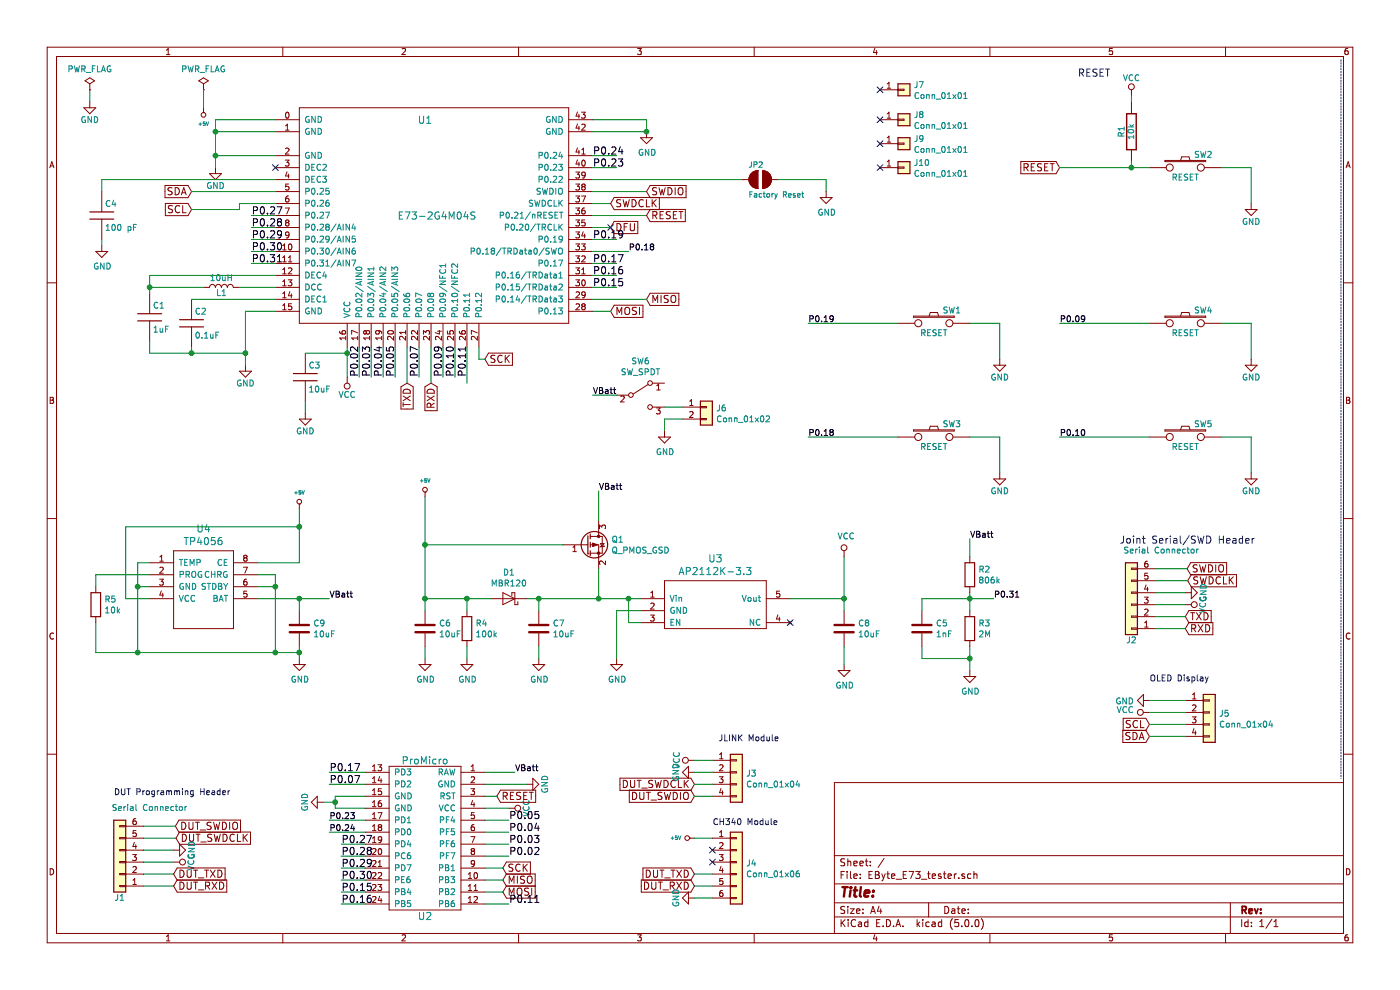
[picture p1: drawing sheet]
EESchema Schematic File Version 4
LIBS:EByte_E73_tester-cache
EELAYER 26 0
EELAYER END
$Descr A4 11693 8268
encoding utf-8
Sheet 1 1
Title ""
Date ""
Rev ""
Comp ""
Comment1 ""
Comment2 ""
Comment3 ""
Comment4 ""
$EndDescr
$Comp
L E73:E73-2G4M04S U1
U 1 1
P 3100 1900
F 0 "U1" H 3550 2800 60  0000 C CNN
F 1 "E73-2G4M04S" H 3650 2000 60  0000 C CNN
F 2 "E73:E73-2G4M04S" H 3100 2450 60  0001 C CNN
F 3 "" H 3100 2450 60  0001 C CNN
	1    3100 1900
	1    0    0    -1  
$EndComp
Wire Wire Line
	4950 1900 5100 1900
Wire Wire Line
	4950 1700 5100 1700
Wire Wire Line
	4950 1600 5400 1600
Wire Wire Line
	4950 1800 5400 1800
$Comp
L power:GND #PWR02
U 1 1
P 1800 1400
F 0 "#PWR02" H 1800 1150 50  0001 C CNN
F 1 "GND" H 1800 1250 50  0000 C CNN
F 2 "" H 1800 1400 50  0001 C CNN
F 3 "" H 1800 1400 50  0001 C CNN
	1    1800 1400
	1    0    0    -1  
$EndComp
Wire Wire Line
	4950 1100 5400 1100
Wire Wire Line
	4950 1000 5400 1000
Wire Wire Line
	5400 1000 5400 1100
Wire Wire Line
	1800 1300 2300 1300
Wire Wire Line
	1800 1000 1800 1100
Wire Wire Line
	2300 1100 1800 1100
Connection ~ 1800 1300
Connection ~ 1800 1100
$Comp
L power:GND #PWR03
U 1 1
P 2050 3050
F 0 "#PWR03" H 2050 2800 50  0001 C CNN
F 1 "GND" H 2050 2900 50  0000 C CNN
F 2 "" H 2050 3050 50  0001 C CNN
F 3 "" H 2050 3050 50  0001 C CNN
	1    2050 3050
	1    0    0    -1  
$EndComp
Wire Wire Line
	2050 2600 2050 2950
$Comp
L power:VCC #PWR04
U 1 1
P 2900 3150
F 0 "#PWR04" H 2900 3000 50  0001 C CNN
F 1 "VCC" H 2900 3300 50  0000 C CNN
F 2 "" H 2900 3150 50  0001 C CNN
F 3 "" H 2900 3150 50  0001 C CNN
	1    2900 3150
	-1   0    0    1   
$EndComp
Text GLabel 5100 1900 2    60   Input ~ 0
DFU
Text GLabel 5400 1800 2    60   Input ~ 0
RESET
Text GLabel 5100 1700 2    60   Input ~ 0
SWDCLK
Text GLabel 5400 1600 2    60   Input ~ 0
SWDIO
Text GLabel 5400 2500 2    60   Input ~ 0
MISO
Text GLabel 5100 2600 2    60   Input ~ 0
MOSI
Text GLabel 4050 3000 2    60   Input ~ 0
SCK
Wire Wire Line
	4050 3000 4000 3000
Wire Wire Line
	4000 3000 4000 2900
Wire Wire Line
	5100 2600 4950 2600
Wire Wire Line
	5400 2500 4950 2500
$Comp
L Device:L L1
U 1 1
P 1850 2400
F 0 "L1" V 1800 2400 50  0000 C CNN
F 1 "10uH" V 1925 2400 50  0000 C CNN
F 2 "Inductor_SMD:L_0805_2012Metric_Pad1.15x1.40mm_HandSolder" H 1850 2400 50  0001 C CNN
F 3 "" H 1850 2400 50  0001 C CNN
	1    1850 2400
	0    -1   -1   0   
$EndComp
$Comp
L keyboard_parts:C C1
U 1 1
P 1250 2650
F 0 "C1" H 1275 2750 50  0000 L CNN
F 1 "1uF" H 1275 2550 50  0000 L CNN
F 2 "Capacitor_SMD:C_0805_2012Metric_Pad1.15x1.40mm_HandSolder" H 1288 2500 50  0001 C CNN
F 3 "" H 1250 2650 50  0001 C CNN
	1    1250 2650
	1    0    0    -1  
$EndComp
$Comp
L keyboard_parts:C C3
U 1 1
P 2550 3150
F 0 "C3" H 2575 3250 50  0000 L CNN
F 1 "10uF" H 2575 3050 50  0000 L CNN
F 2 "Capacitor_SMD:C_0805_2012Metric_Pad1.15x1.40mm_HandSolder" H 2588 3000 50  0001 C CNN
F 3 "" H 2550 3150 50  0001 C CNN
	1    2550 3150
	1    0    0    -1  
$EndComp
$Comp
L power:GND #PWR05
U 1 1
P 2550 3450
F 0 "#PWR05" H 2550 3200 50  0001 C CNN
F 1 "GND" H 2550 3300 50  0000 C CNN
F 2 "" H 2550 3450 50  0001 C CNN
F 3 "" H 2550 3450 50  0001 C CNN
	1    2550 3450
	1    0    0    -1  
$EndComp
Wire Wire Line
	2300 2400 2000 2400
Wire Wire Line
	2300 2300 1250 2300
Wire Wire Line
	1250 2300 1250 2400
Wire Wire Line
	1700 2400 1250 2400
$Comp
L keyboard_parts:C C2
U 1 1
P 1600 2700
F 0 "C2" H 1625 2800 50  0000 L CNN
F 1 "0.1uF" H 1625 2600 50  0000 L CNN
F 2 "Capacitor_SMD:C_0805_2012Metric_Pad1.15x1.40mm_HandSolder" H 1638 2550 50  0001 C CNN
F 3 "" H 1600 2700 50  0001 C CNN
	1    1600 2700
	1    0    0    -1  
$EndComp
Wire Wire Line
	2300 2500 1600 2500
Connection ~ 2050 2950
Text GLabel 1600 1600 0    60   Input ~ 0
SDA
Text GLabel 1600 1750 0    60   Input ~ 0
SCL
Wire Wire Line
	1600 1600 2300 1600
Wire Wire Line
	2300 1700 2000 1700
Wire Wire Line
	2000 1700 2000 1750
Wire Wire Line
	2000 1750 1600 1750
Text GLabel 3400 3200 3    60   Input ~ 0
TXD
Text GLabel 3600 3200 3    60   Input ~ 0
RXD
Wire Wire Line
	3600 3200 3600 2900
Wire Wire Line
	3400 2900 3400 3200
$Comp
L E73:SW_PUSH SW2
U 1 1
P 9900 1400
F 0 "SW2" H 10050 1510 50  0000 C CNN
F 1 "RESET" H 9900 1320 50  0000 C CNN
F 2 "E73:SW_TACT_ALPS_SKQGABE010" H 9900 1400 60  0001 C CNN
F 3 "" H 9900 1400 60  0000 C CNN
	1    9900 1400
	1    0    0    -1  
$EndComp
$Comp
L keyboard_parts:R R1
U 1 1
P 9450 1100
F 0 "R1" V 9530 1100 50  0000 C CNN
F 1 "10k" V 9450 1100 50  0000 C CNN
F 2 "Resistor_SMD:R_0805_2012Metric_Pad1.15x1.40mm_HandSolder" V 9380 1100 50  0001 C CNN
F 3 "" H 9450 1100 50  0001 C CNN
	1    9450 1100
	-1   0    0    1   
$EndComp
$Comp
L power:VCC #PWR07
U 1 1
P 9450 800
F 0 "#PWR07" H 9450 650 50  0001 C CNN
F 1 "VCC" H 9450 950 50  0000 C CNN
F 2 "" H 9450 800 50  0001 C CNN
F 3 "" H 9450 800 50  0001 C CNN
	1    9450 800 
	1    0    0    -1  
$EndComp
$Comp
L power:GND #PWR08
U 1 1
P 10450 1700
F 0 "#PWR08" H 10450 1450 50  0001 C CNN
F 1 "GND" H 10450 1550 50  0000 C CNN
F 2 "" H 10450 1700 50  0001 C CNN
F 3 "" H 10450 1700 50  0001 C CNN
	1    10450 1700
	1    0    0    -1  
$EndComp
Text GLabel 8850 1400 0    60   Input ~ 0
RESET
Wire Wire Line
	10450 1400 10450 1700
Text Notes 9000 650  0    60   ~ 0
RESET
Wire Notes Line
	11200 500  11200 6500
Text GLabel 9920 4850 2    60   Input ~ 0
SWDCLK
Text GLabel 9915 4750 2    60   Input ~ 0
SWDIO
Text Notes 9350 4550 0    60   ~ 0
Joint Serial/SWD Header
Wire Wire Line
	4950 1500 6200 1500
Wire Wire Line
	2100 1800 2300 1800
Wire Wire Line
	2300 1900 2100 1900
Wire Wire Line
	2300 2000 2100 2000
Wire Wire Line
	2300 2100 2100 2100
Wire Wire Line
	2300 2200 2100 2200
Wire Wire Line
	4950 1300 5150 1300
Wire Wire Line
	4950 1400 5150 1400
Wire Wire Line
	4950 2000 5150 2000
Wire Wire Line
	4950 2200 5150 2200
Wire Wire Line
	4950 2300 5150 2300
Wire Wire Line
	4950 2400 5150 2400
Wire Wire Line
	3900 2900 3900 3200
Wire Wire Line
	3500 2900 3500 3150
Wire Wire Line
	3300 2900 3300 3150
Wire Wire Line
	3200 2900 3200 3150
Wire Wire Line
	3100 2900 3100 3150
Wire Wire Line
	3000 2900 3000 3150
NoConn ~ 2300 1400
Text Label 2100 1800 0    60   ~ 0
P0.27
Text Label 2100 1900 0    60   ~ 0
P0.28
Text Label 2100 2000 0    60   ~ 0
P0.29
Text Label 2100 2100 0    60   ~ 0
P0.30
Text Label 2100 2200 0    60   ~ 0
P0.31
Text Label 4950 1300 0    60   ~ 0
P0.24
Text Label 4950 1400 0    60   ~ 0
P0.23
Text Label 4950 2000 0    60   ~ 0
P0.19
Text Label 4950 2200 0    60   ~ 0
P0.17
Text Label 4950 2300 0    60   ~ 0
P0.16
Text Label 4950 2400 0    60   ~ 0
P0.15
Text Label 3000 3150 1    60   ~ 0
P0.02
Text Label 3100 3150 1    60   ~ 0
P0.03
Text Label 3200 3150 1    60   ~ 0
P0.04
Text Label 3300 3150 1    60   ~ 0
P0.05
Text Label 3500 3150 1    60   ~ 0
P0.07
Wire Wire Line
	3700 2900 3700 3150
Wire Wire Line
	3800 2900 3800 3150
Text Label 3700 3150 1    60   ~ 0
P0.09
Text Label 3800 3150 1    60   ~ 0
P0.10
Text Label 3900 3150 1    60   ~ 0
P0.11
$Comp
L Connector_Generic:Conn_01x06 J2
U 1 1
P 9450 5050
F 0 "J2" H 9450 5350 50  0000 C CNN
F 1 "Serial Connector" H 9200 4600 50  0000 C CNN
F 2 "Connector_PinHeader_2.54mm:PinHeader_2x03_P2.54mm_Vertical" H 9450 5050 50  0001 C CNN
F 3 "" H 9450 5050 50  0001 C CNN
	1    9450 5050
	-1   0    0    1   
$EndComp
$Comp
L power:GND #PWR09
U 1 1
P 9900 4950
F 0 "#PWR09" H 9900 4700 50  0001 C CNN
F 1 "GND" H 9900 4800 50  0000 C CNN
F 2 "" H 9900 4950 50  0001 C CNN
F 3 "" H 9900 4950 50  0001 C CNN
	1    9900 4950
	0    -1   -1   0   
$EndComp
$Comp
L power:VCC #PWR010
U 1 1
P 9900 5050
F 0 "#PWR010" H 9900 4900 50  0001 C CNN
F 1 "VCC" H 9900 5200 50  0000 C CNN
F 2 "" H 9900 5050 50  0001 C CNN
F 3 "" H 9900 5050 50  0001 C CNN
	1    9900 5050
	0    1    1    0   
$EndComp
Text GLabel 9900 5150 2    60   Input ~ 0
TXD
Text GLabel 9900 5250 2    60   Input ~ 0
RXD
Wire Wire Line
	9900 5250 9650 5250
Wire Wire Line
	9650 5150 9900 5150
Wire Wire Line
	9650 4950 9900 4950
$Comp
L E73:JUMPER-SMT_2_NO JP2
U 1 1
P 6350 1500
F 0 "JP2" H 6250 1600 45  0000 L BNN
F 1 "Factory Reset" H 6250 1350 45  0000 L BNN
F 2 "E73:SolderJumperSingle" H 6350 1700 20  0001 C CNN
F 3 "" H 6350 1500 60  0001 C CNN
F 4 "" H 6350 1750 60  0000 C CNN "PROD_ID"
	1    6350 1500
	1    0    0    -1  
$EndComp
Wire Wire Line
	6500 1500 6900 1500
Wire Wire Line
	6900 1500 6900 1600
$Comp
L ProMicro:ProMicro U2
U 1 1
P 3550 6800
F 0 "U2" H 3550 5950 60  0000 C CNN
F 1 "ProMicro" H 3550 7250 60  0000 C CNN
F 2 "footprints:Pro_Micro" H 3550 6800 60  0001 C CNN
F 3 "" H 3550 6800 60  0001 C CNN
	1    3550 6800
	1    0    0    -1  
$EndComp
$Comp
L power:GND #PWR012
U 1 1
P 4400 6550
F 0 "#PWR012" H 4400 6300 50  0001 C CNN
F 1 "GND" H 4400 6400 50  0000 C CNN
F 2 "" H 4400 6550 50  0001 C CNN
F 3 "" H 4400 6550 50  0001 C CNN
	1    4400 6550
	0    -1   -1   0   
$EndComp
$Comp
L power:VCC #PWR013
U 1 1
P 4250 6750
F 0 "#PWR013" H 4250 6600 50  0001 C CNN
F 1 "VCC" H 4250 6900 50  0000 C CNN
F 2 "" H 4250 6750 50  0001 C CNN
F 3 "" H 4250 6750 50  0001 C CNN
	1    4250 6750
	0    1    1    0   
$EndComp
Text GLabel 4150 6650 2    60   Input ~ 0
RESET
$Comp
L power:GND #PWR014
U 1 1
P 2700 6700
F 0 "#PWR014" H 2700 6450 50  0001 C CNN
F 1 "GND" H 2700 6550 50  0000 C CNN
F 2 "" H 2700 6700 50  0001 C CNN
F 3 "" H 2700 6700 50  0001 C CNN
	1    2700 6700
	0    1    1    0   
$EndComp
Wire Wire Line
	4050 6550 4400 6550
Wire Wire Line
	4250 6750 4050 6750
Wire Wire Line
	4150 6650 4050 6650
Text GLabel 4200 7450 2    60   Input ~ 0
MOSI
Text GLabel 4200 7350 2    60   Input ~ 0
MISO
Text GLabel 4200 7250 2    60   Input ~ 0
SCK
Text GLabel 9600 6150 0    60   Input ~ 0
SDA
Text GLabel 9600 6050 0    60   Input ~ 0
SCL
Wire Wire Line
	2750 6950 3050 6950
Wire Wire Line
	4050 7450 4200 7450
Wire Wire Line
	4200 7350 4050 7350
Wire Wire Line
	4050 7250 4200 7250
Wire Wire Line
	2700 6700 2800 6700
Wire Wire Line
	2800 6650 2800 6700
Wire Wire Line
	2800 6650 3050 6650
Wire Wire Line
	2800 6750 3050 6750
Connection ~ 2800 6700
Wire Wire Line
	2750 6850 3050 6850
Wire Wire Line
	2750 6450 3050 6450
Wire Wire Line
	3050 6550 2750 6550
Wire Wire Line
	4050 6850 4250 6850
Wire Wire Line
	4050 6950 4250 6950
Wire Wire Line
	4050 7050 4250 7050
Wire Wire Line
	4050 7150 4250 7150
Wire Wire Line
	4050 7550 4250 7550
Text Label 4250 6850 0    60   ~ 0
P0.05
Text Label 4250 6950 0    60   ~ 0
P0.04
Text Label 4250 7050 0    60   ~ 0
P0.03
Text Label 4250 7150 0    60   ~ 0
P0.02
Wire Wire Line
	3050 7050 2850 7050
Wire Wire Line
	3050 7150 2850 7150
Wire Wire Line
	3050 7250 2850 7250
Wire Wire Line
	3050 7350 2850 7350
Wire Wire Line
	3050 7450 2850 7450
Wire Wire Line
	3050 7550 2850 7550
Text Label 4250 7550 0    60   ~ 0
P0.11
Text Label 2850 7050 0    60   ~ 0
P0.27
Text Label 2850 7150 0    60   ~ 0
P0.28
Text Label 2850 7250 0    60   ~ 0
P0.29
Text Label 2850 7350 0    60   ~ 0
P0.30
Text Label 2850 7450 0    60   ~ 0
P0.15
Text Label 2850 7550 0    60   ~ 0
P0.16
Wire Wire Line
	9650 4850 9920 4850
Wire Wire Line
	9915 4750 9650 4750
$Comp
L keyboard_parts:C C4
U 1 1
P 850 1800
F 0 "C4" H 875 1900 50  0000 L CNN
F 1 "100 pF" H 875 1700 50  0000 L CNN
F 2 "Capacitor_SMD:C_0805_2012Metric_Pad1.15x1.40mm_HandSolder" H 888 1650 50  0001 C CNN
F 3 "" H 850 1800 50  0001 C CNN
	1    850  1800
	1    0    0    -1  
$EndComp
Text Label 2750 6550 0    60   ~ 0
P0.07
Text Label 2750 6450 0    60   ~ 0
P0.17
Wire Wire Line
	1800 1300 1800 1400
Wire Wire Line
	1800 1100 1800 1300
Wire Wire Line
	2800 6700 2800 6750
$Comp
L power:GND #PWR0101
U 1 1
P 6900 1600
F 0 "#PWR0101" H 6900 1350 50  0001 C CNN
F 1 "GND" H 6905 1427 50  0000 C CNN
F 2 "" H 6900 1600 50  0001 C CNN
F 3 "" H 6900 1600 50  0001 C CNN
	1    6900 1600
	1    0    0    -1  
$EndComp
$Comp
L power:GND #PWR0102
U 1 1
P 5400 1100
F 0 "#PWR0102" H 5400 850 50  0001 C CNN
F 1 "GND" H 5405 927 50  0000 C CNN
F 2 "" H 5400 1100 50  0001 C CNN
F 3 "" H 5400 1100 50  0001 C CNN
	1    5400 1100
	1    0    0    -1  
$EndComp
Connection ~ 5400 1100
$Comp
L power:GND #PWR0103
U 1 1
P 850 2050
F 0 "#PWR0103" H 850 1800 50  0001 C CNN
F 1 "GND" H 855 1877 50  0000 C CNN
F 2 "" H 850 2050 50  0001 C CNN
F 3 "" H 850 2050 50  0001 C CNN
	1    850  2050
	1    0    0    -1  
$EndComp
Wire Wire Line
	2300 1500 850  1500
Wire Wire Line
	850  1500 850  1600
Wire Wire Line
	850  2000 850  2050
Wire Wire Line
	1250 2950 1600 2950
Wire Wire Line
	1600 2900 1600 2950
Wire Wire Line
	1250 2850 1250 2950
Connection ~ 1600 2950
Wire Wire Line
	1600 2950 2050 2950
Wire Wire Line
	2550 2950 2900 2950
Wire Wire Line
	9450 800  9450 850 
Wire Wire Line
	9450 1350 9450 1400
Connection ~ 9450 1400
Wire Wire Line
	9450 1400 9600 1400
Wire Wire Line
	2550 3350 2550 3450
Wire Wire Line
	2900 2950 2900 3150
Wire Wire Line
	2300 1000 1800 1000
Wire Wire Line
	4950 2100 5250 2100
Wire Wire Line
	2900 2900 2900 2950
Connection ~ 2900 2950
Wire Wire Line
	9900 5050 9650 5050
Wire Wire Line
	2050 2950 2050 3050
Wire Wire Line
	2300 2600 2050 2600
$Comp
L power:PWR_FLAG #FLG0101
U 1 1
P 750 750
F 0 "#FLG0101" H 750 825 50  0001 C CNN
F 1 "PWR_FLAG" H 750 924 50  0000 C CNN
F 2 "" H 750 750 50  0001 C CNN
F 3 "~" H 750 750 50  0001 C CNN
	1    750  750 
	1    0    0    -1  
$EndComp
$Comp
L power:GND #PWR0104
U 1 1
P 750 850
F 0 "#PWR0104" H 750 600 50  0001 C CNN
F 1 "GND" H 750 700 50  0000 C CNN
F 2 "" H 750 850 50  0001 C CNN
F 3 "" H 750 850 50  0001 C CNN
	1    750  850 
	1    0    0    -1  
$EndComp
Wire Wire Line
	750  750  750  850 
Text GLabel 1470 7000 2    60   Input ~ 0
DUT_SWDCLK
Text GLabel 1465 6900 2    60   Input ~ 0
DUT_SWDIO
$Comp
L Connector_Generic:Conn_01x06 J1
U 1 1
P 1000 7200
F 0 "J1" H 1000 7500 50  0000 C CNN
F 1 "Serial Connector" H 750 6750 50  0000 C CNN
F 2 "Connector_PinHeader_2.54mm:PinHeader_2x03_P2.54mm_Vertical" H 1000 7200 50  0001 C CNN
F 3 "" H 1000 7200 50  0001 C CNN
	1    1000 7200
	-1   0    0    1   
$EndComp
$Comp
L power:GND #PWR0106
U 1 1
P 1450 7100
F 0 "#PWR0106" H 1450 6850 50  0001 C CNN
F 1 "GND" H 1450 6950 50  0000 C CNN
F 2 "" H 1450 7100 50  0001 C CNN
F 3 "" H 1450 7100 50  0001 C CNN
	1    1450 7100
	0    -1   -1   0   
$EndComp
$Comp
L power:VCC #PWR0107
U 1 1
P 1450 7200
F 0 "#PWR0107" H 1450 7050 50  0001 C CNN
F 1 "VCC" H 1450 7350 50  0000 C CNN
F 2 "" H 1450 7200 50  0001 C CNN
F 3 "" H 1450 7200 50  0001 C CNN
	1    1450 7200
	0    1    1    0   
$EndComp
Text GLabel 1450 7300 2    60   Input ~ 0
DUT_TXD
Text GLabel 1450 7400 2    60   Input ~ 0
DUT_RXD
Wire Wire Line
	1450 7400 1200 7400
Wire Wire Line
	1200 7300 1450 7300
Wire Wire Line
	1200 7100 1450 7100
Wire Wire Line
	1200 7000 1470 7000
Wire Wire Line
	1465 6900 1200 6900
Wire Wire Line
	1450 7200 1200 7200
$Comp
L Connector_Generic:Conn_01x04 J3
U 1 1
P 6150 6450
F 0 "J3" H 6230 6442 50  0000 L CNN
F 1 "Conn_01x04" H 6230 6351 50  0000 L CNN
F 2 "Connector_PinHeader_2.54mm:PinHeader_1x04_P2.54mm_Vertical" H 6150 6450 50  0001 C CNN
F 3 "~" H 6150 6450 50  0001 C CNN
	1    6150 6450
	1    0    0    -1  
$EndComp
$Comp
L Connector_Generic:Conn_01x06 J4
U 1 1
P 6150 7200
F 0 "J4" H 6230 7192 50  0000 L CNN
F 1 "Conn_01x06" H 6230 7101 50  0000 L CNN
F 2 "Connector_PinHeader_2.54mm:PinHeader_1x06_P2.54mm_Vertical" H 6150 7200 50  0001 C CNN
F 3 "~" H 6150 7200 50  0001 C CNN
	1    6150 7200
	1    0    0    -1  
$EndComp
$Comp
L Connector_Generic:Conn_01x04 J5
U 1 1
P 10100 5950
F 0 "J5" H 10180 5942 50  0000 L CNN
F 1 "Conn_01x04" H 10180 5851 50  0000 L CNN
F 2 "Connector_PinHeader_2.54mm:PinHeader_1x04_P2.54mm_Vertical" H 10100 5950 50  0001 C CNN
F 3 "~" H 10100 5950 50  0001 C CNN
	1    10100 5950
	1    0    0    -1  
$EndComp
Text Notes 9600 5700 0    50   ~ 0
OLED Display
$Comp
L power:GND #PWR0108
U 1 1
P 9600 5850
F 0 "#PWR0108" H 9600 5600 50  0001 C CNN
F 1 "GND" V 9605 5722 50  0000 R CNN
F 2 "" H 9600 5850 50  0001 C CNN
F 3 "" H 9600 5850 50  0001 C CNN
	1    9600 5850
	0    1    1    0   
$EndComp
$Comp
L power:VCC #PWR0109
U 1 1
P 9600 5950
F 0 "#PWR0109" H 9600 5800 50  0001 C CNN
F 1 "VCC" V 9618 6077 50  0000 L CNN
F 2 "" H 9600 5950 50  0001 C CNN
F 3 "" H 9600 5950 50  0001 C CNN
	1    9600 5950
	0    -1   -1   0   
$EndComp
Wire Wire Line
	9600 6150 9900 6150
Wire Wire Line
	9600 6050 9900 6050
Wire Wire Line
	9600 5950 9900 5950
Wire Wire Line
	9600 5850 9900 5850
Wire Wire Line
	8850 1400 9450 1400
Wire Wire Line
	10200 1400 10450 1400
Text Notes 950  6650 0    50   ~ 0
DUT Programming Header
Text Notes 6000 6200 0    50   ~ 0
JLINK Module
Text Notes 5950 6900 0    50   ~ 0
CH340 Module
Text GLabel 5800 6650 0    60   Input ~ 0
DUT_SWDIO
Text GLabel 5800 6550 0    60   Input ~ 0
DUT_SWDCLK
$Comp
L power:VCC #PWR0110
U 1 1
P 5800 6350
F 0 "#PWR0110" H 5800 6200 50  0001 C CNN
F 1 "VCC" H 5800 6500 50  0000 C CNN
F 2 "" H 5800 6350 50  0001 C CNN
F 3 "" H 5800 6350 50  0001 C CNN
	1    5800 6350
	0    -1   -1   0   
$EndComp
$Comp
L power:GND #PWR0111
U 1 1
P 5800 6450
F 0 "#PWR0111" H 5800 6200 50  0001 C CNN
F 1 "GND" H 5800 6300 50  0000 C CNN
F 2 "" H 5800 6450 50  0001 C CNN
F 3 "" H 5800 6450 50  0001 C CNN
	1    5800 6450
	0    1    1    0   
$EndComp
Text GLabel 5800 7300 0    60   Input ~ 0
DUT_TXD
Text GLabel 5800 7400 0    60   Input ~ 0
DUT_RXD
$Comp
L power:GND #PWR0112
U 1 1
P 5800 7500
F 0 "#PWR0112" H 5800 7250 50  0001 C CNN
F 1 "GND" H 5800 7350 50  0000 C CNN
F 2 "" H 5800 7500 50  0001 C CNN
F 3 "" H 5800 7500 50  0001 C CNN
	1    5800 7500
	0    1    1    0   
$EndComp
Wire Wire Line
	5950 6650 5800 6650
Wire Wire Line
	5800 6550 5950 6550
Wire Wire Line
	5950 6450 5800 6450
Wire Wire Line
	5800 6350 5950 6350
NoConn ~ 5950 7100
NoConn ~ 5950 7200
Wire Wire Line
	5950 7300 5800 7300
Wire Wire Line
	5800 7400 5950 7400
Wire Wire Line
	5950 7500 5800 7500
Text Label 2750 6850 0    50   ~ 0
P0.23
Text Label 2750 6950 0    50   ~ 0
P0.24
NoConn ~ 5100 1900
$Comp
L keyboard_parts:+5V #PWR0113
U 1 1
P 5800 7000
F 0 "#PWR0113" H 5800 6970 20  0001 C CNN
F 1 "+5V" V 5800 7108 30  0000 L CNN
F 2 "" H 5800 7000 60  0000 C CNN
F 3 "" H 5800 7000 60  0000 C CNN
	1    5800 7000
	0    -1   -1   0   
$EndComp
Wire Wire Line
	5800 7000 5950 7000
$Comp
L keyboard_parts:+5V #PWR0114
U 1 1
P 1700 900
F 0 "#PWR0114" H 1700 870 20  0001 C CNN
F 1 "+5V" H 1700 1037 30  0000 C CNN
F 2 "" H 1700 900 60  0000 C CNN
F 3 "" H 1700 900 60  0000 C CNN
	1    1700 900 
	-1   0    0    1   
$EndComp
$Comp
L power:PWR_FLAG #FLG0103
U 1 1
P 1700 750
F 0 "#FLG0103" H 1700 825 50  0001 C CNN
F 1 "PWR_FLAG" H 1700 924 50  0000 C CNN
F 2 "" H 1700 750 50  0001 C CNN
F 3 "~" H 1700 750 50  0001 C CNN
	1    1700 750 
	1    0    0    -1  
$EndComp
Wire Wire Line
	1700 750  1700 900 
$Comp
L Device:R R2
U 1 1
P 8100 4800
F 0 "R2" H 8170 4846 50  0000 L CNN
F 1 "806k" H 8170 4755 50  0000 L CNN
F 2 "Resistor_SMD:R_0805_2012Metric_Pad1.15x1.40mm_HandSolder" V 8030 4800 50  0001 C CNN
F 3 "~" H 8100 4800 50  0001 C CNN
	1    8100 4800
	1    0    0    -1  
$EndComp
$Comp
L Device:R R3
U 1 1
P 8100 5250
F 0 "R3" H 8170 5296 50  0000 L CNN
F 1 "2M" H 8170 5205 50  0000 L CNN
F 2 "Resistor_SMD:R_0805_2012Metric_Pad1.15x1.40mm_HandSolder" V 8030 5250 50  0001 C CNN
F 3 "~" H 8100 5250 50  0001 C CNN
	1    8100 5250
	1    0    0    -1  
$EndComp
$Comp
L Device:C C5
U 1 1
P 7700 5250
F 0 "C5" H 7815 5296 50  0000 L CNN
F 1 "1nF" H 7815 5205 50  0000 L CNN
F 2 "Capacitor_SMD:C_0805_2012Metric_Pad1.15x1.40mm_HandSolder" H 7738 5100 50  0001 C CNN
F 3 "~" H 7700 5250 50  0001 C CNN
	1    7700 5250
	1    0    0    -1  
$EndComp
$Comp
L power:GND #PWR021
U 1 1
P 8100 5600
F 0 "#PWR021" H 8100 5350 50  0001 C CNN
F 1 "GND" H 8105 5427 50  0000 C CNN
F 2 "" H 8100 5600 50  0001 C CNN
F 3 "" H 8100 5600 50  0001 C CNN
	1    8100 5600
	1    0    0    -1  
$EndComp
$Comp
L E73:TP4056 U4
U 1 1
P 1600 5450
F 0 "U4" H 1700 6487 60  0000 C CNN
F 1 "TP4056" H 1700 6381 60  0000 C CNN
F 2 "Package_SO:SO-8_5.3x6.2mm_P1.27mm" H 1750 5700 60  0001 C CNN
F 3 "" H 1750 5700 60  0001 C CNN
	1    1600 5450
	1    0    0    -1  
$EndComp
$Comp
L power:GND #PWR020
U 1 1
P 2500 5500
F 0 "#PWR020" H 2500 5250 50  0001 C CNN
F 1 "GND" H 2505 5327 50  0000 C CNN
F 2 "" H 2500 5500 50  0001 C CNN
F 3 "" H 2500 5500 50  0001 C CNN
	1    2500 5500
	1    0    0    -1  
$EndComp
$Comp
L Device:R R5
U 1 1
P 800 5050
F 0 "R5" H 870 5096 50  0000 L CNN
F 1 "10k" H 870 5005 50  0000 L CNN
F 2 "Resistor_SMD:R_0805_2012Metric_Pad1.15x1.40mm_HandSolder" V 730 5050 50  0001 C CNN
F 3 "~" H 800 5050 50  0001 C CNN
	1    800  5050
	1    0    0    -1  
$EndComp
$Comp
L Device:C C9
U 1 1
P 2500 5250
F 0 "C9" H 2615 5296 50  0000 L CNN
F 1 "10uF" H 2615 5205 50  0000 L CNN
F 2 "Capacitor_SMD:C_0805_2012Metric_Pad1.15x1.40mm_HandSolder" H 2538 5100 50  0001 C CNN
F 3 "~" H 2500 5250 50  0001 C CNN
	1    2500 5250
	1    0    0    -1  
$EndComp
$Comp
L E73:AP2112K-3.3 U3
U 1 1
P 6000 4700
F 0 "U3" H 5975 4737 60  0000 C CNN
F 1 "AP2112K-3.3" H 5975 4631 60  0000 C CNN
F 2 "Package_TO_SOT_SMD:SOT-23-5" H 6000 4000 60  0001 C CNN
F 3 "" H 6000 4000 60  0001 C CNN
	1    6000 4700
	1    0    0    -1  
$EndComp
$Comp
L power:VCC #PWR017
U 1 1
P 7050 4650
F 0 "#PWR017" H 7050 4500 50  0001 C CNN
F 1 "VCC" H 7067 4823 50  0000 C CNN
F 2 "" H 7050 4650 50  0001 C CNN
F 3 "" H 7050 4650 50  0001 C CNN
	1    7050 4650
	1    0    0    -1  
$EndComp
$Comp
L Device:C C8
U 1 1
P 7050 5250
F 0 "C8" H 7165 5296 50  0000 L CNN
F 1 "10uF" H 7165 5205 50  0000 L CNN
F 2 "Capacitor_SMD:C_0805_2012Metric_Pad1.15x1.40mm_HandSolder" H 7088 5100 50  0001 C CNN
F 3 "~" H 7050 5250 50  0001 C CNN
	1    7050 5250
	1    0    0    -1  
$EndComp
$Comp
L Device:C C7
U 1 1
P 4500 5250
F 0 "C7" H 4615 5296 50  0000 L CNN
F 1 "10uF" H 4615 5205 50  0000 L CNN
F 2 "Capacitor_SMD:C_0805_2012Metric_Pad1.15x1.40mm_HandSolder" H 4538 5100 50  0001 C CNN
F 3 "~" H 4500 5250 50  0001 C CNN
	1    4500 5250
	1    0    0    -1  
$EndComp
$Comp
L Device:Q_PMOS_GSD Q1
U 1 1
P 4900 4550
F 0 "Q1" H 5106 4596 50  0000 L CNN
F 1 "Q_PMOS_GSD" H 5106 4505 50  0000 L CNN
F 2 "Package_TO_SOT_SMD:SOT-23" H 5100 4650 50  0001 C CNN
F 3 "~" H 4900 4550 50  0001 C CNN
	1    4900 4550
	1    0    0    -1  
$EndComp
Wire Wire Line
	4050 6450 4300 6450
Text Label 4300 6450 0    50   ~ 0
VBatt
$Comp
L keyboard_parts:+5V #PWR01
U 1 1
P 3550 4150
F 0 "#PWR01" H 3550 4120 20  0001 C CNN
F 1 "+5V" H 3550 4288 30  0000 C CNN
F 2 "" H 3550 4150 60  0000 C CNN
F 3 "" H 3550 4150 60  0000 C CNN
	1    3550 4150
	1    0    0    -1  
$EndComp
$Comp
L power:GND #PWR015
U 1 1
P 4500 5500
F 0 "#PWR015" H 4500 5250 50  0001 C CNN
F 1 "GND" H 4505 5327 50  0000 C CNN
F 2 "" H 4500 5500 50  0001 C CNN
F 3 "" H 4500 5500 50  0001 C CNN
	1    4500 5500
	1    0    0    -1  
$EndComp
$Comp
L power:GND #PWR016
U 1 1
P 5150 5500
F 0 "#PWR016" H 5150 5250 50  0001 C CNN
F 1 "GND" H 5155 5327 50  0000 C CNN
F 2 "" H 5150 5500 50  0001 C CNN
F 3 "" H 5150 5500 50  0001 C CNN
	1    5150 5500
	1    0    0    -1  
$EndComp
$Comp
L Device:D_Schottky D1
U 1 1
P 4250 5000
F 0 "D1" H 4250 4784 50  0000 C CNN
F 1 "MBR120" H 4250 4875 50  0000 C CNN
F 2 "Diode_SMD:D_SOD-123" H 4250 5000 50  0001 C CNN
F 3 "~" H 4250 5000 50  0001 C CNN
	1    4250 5000
	-1   0    0    1   
$EndComp
Wire Wire Line
	4400 5000 4500 5000
Wire Wire Line
	5000 4750 5000 5000
Connection ~ 5000 5000
Wire Wire Line
	5000 5000 5250 5000
Wire Wire Line
	4500 5100 4500 5000
Connection ~ 4500 5000
Wire Wire Line
	4500 5000 5000 5000
Wire Wire Line
	4500 5400 4500 5500
Wire Wire Line
	5150 5100 5150 5500
Wire Wire Line
	5150 5100 5350 5100
Wire Wire Line
	5350 5200 5250 5200
Wire Wire Line
	5250 5200 5250 5000
Connection ~ 5250 5000
Wire Wire Line
	5250 5000 5350 5000
Wire Wire Line
	3550 5000 3550 4550
Connection ~ 3550 4550
$Comp
L Device:R R4
U 1 1
P 3900 5250
F 0 "R4" H 3970 5296 50  0000 L CNN
F 1 "100k" H 3970 5205 50  0000 L CNN
F 2 "Resistor_SMD:R_0805_2012Metric_Pad1.15x1.40mm_HandSolder" V 3830 5250 50  0001 C CNN
F 3 "~" H 3900 5250 50  0001 C CNN
	1    3900 5250
	1    0    0    -1  
$EndComp
$Comp
L Device:C C6
U 1 1
P 3550 5250
F 0 "C6" H 3665 5296 50  0000 L CNN
F 1 "10uF" H 3665 5205 50  0000 L CNN
F 2 "Capacitor_SMD:C_0805_2012Metric_Pad1.15x1.40mm_HandSolder" H 3588 5100 50  0001 C CNN
F 3 "~" H 3550 5250 50  0001 C CNN
	1    3550 5250
	1    0    0    -1  
$EndComp
Wire Wire Line
	3550 4550 4700 4550
Wire Wire Line
	3550 5000 3900 5000
Wire Wire Line
	3900 5100 3900 5000
Connection ~ 3900 5000
Wire Wire Line
	3900 5000 4100 5000
Wire Wire Line
	3550 5100 3550 5000
Connection ~ 3550 5000
$Comp
L power:GND #PWR06
U 1 1
P 3550 5500
F 0 "#PWR06" H 3550 5250 50  0001 C CNN
F 1 "GND" H 3555 5327 50  0000 C CNN
F 2 "" H 3550 5500 50  0001 C CNN
F 3 "" H 3550 5500 50  0001 C CNN
	1    3550 5500
	1    0    0    -1  
$EndComp
$Comp
L power:GND #PWR011
U 1 1
P 3900 5500
F 0 "#PWR011" H 3900 5250 50  0001 C CNN
F 1 "GND" H 3905 5327 50  0000 C CNN
F 2 "" H 3900 5500 50  0001 C CNN
F 3 "" H 3900 5500 50  0001 C CNN
	1    3900 5500
	1    0    0    -1  
$EndComp
Wire Wire Line
	3900 5400 3900 5500
Wire Wire Line
	3550 5500 3550 5400
$Comp
L power:GND #PWR018
U 1 1
P 7050 5550
F 0 "#PWR018" H 7050 5300 50  0001 C CNN
F 1 "GND" H 7055 5377 50  0000 C CNN
F 2 "" H 7050 5550 50  0001 C CNN
F 3 "" H 7050 5550 50  0001 C CNN
	1    7050 5550
	1    0    0    -1  
$EndComp
Wire Wire Line
	7050 5000 7050 5100
Wire Wire Line
	7050 5400 7050 5550
Wire Wire Line
	7050 5000 7050 4650
Connection ~ 7050 5000
NoConn ~ 6600 5200
Wire Wire Line
	3550 4150 3550 4550
Wire Wire Line
	5000 4350 5000 4100
Text Label 5000 4100 0    50   ~ 0
VBatt
$Comp
L keyboard_parts:+5V #PWR019
U 1 1
P 2500 4250
F 0 "#PWR019" H 2500 4220 20  0001 C CNN
F 1 "+5V" H 2500 4388 30  0000 C CNN
F 2 "" H 2500 4250 60  0000 C CNN
F 3 "" H 2500 4250 60  0000 C CNN
	1    2500 4250
	1    0    0    -1  
$EndComp
Wire Wire Line
	2150 5000 2500 5000
Wire Wire Line
	2500 5000 2500 5100
Wire Wire Line
	2500 5000 2750 5000
Connection ~ 2500 5000
Wire Wire Line
	2500 5400 2500 5450
Wire Wire Line
	2500 5450 2300 5450
Wire Wire Line
	2300 5450 2300 4900
Wire Wire Line
	2300 4800 2150 4800
Connection ~ 2500 5450
Wire Wire Line
	2500 5450 2500 5500
Wire Wire Line
	2150 4900 2300 4900
Connection ~ 2300 4900
Wire Wire Line
	2300 4900 2300 4800
Wire Wire Line
	2150 4700 2500 4700
Wire Wire Line
	1250 5000 1050 5000
Wire Wire Line
	1050 5000 1050 4400
Wire Wire Line
	2500 4400 2500 4700
Wire Wire Line
	1050 4400 2500 4400
Wire Wire Line
	2500 4250 2500 4400
Connection ~ 2500 4400
Wire Wire Line
	1250 4900 1150 4900
Wire Wire Line
	1150 4900 1150 5450
Wire Wire Line
	1150 5450 2300 5450
Connection ~ 2300 5450
Wire Wire Line
	1250 4700 1150 4700
Wire Wire Line
	1150 4700 1150 4900
Connection ~ 1150 4900
Wire Wire Line
	800  4900 800  4800
Wire Wire Line
	800  4800 1250 4800
Wire Wire Line
	800  5200 800  5450
Wire Wire Line
	800  5450 1150 5450
Connection ~ 1150 5450
Wire Wire Line
	6600 5000 7050 5000
Text Label 2750 5000 0    50   ~ 0
VBatt
Wire Wire Line
	8100 5400 8100 5500
Wire Wire Line
	7700 5400 7700 5500
Wire Wire Line
	7700 5500 8100 5500
Connection ~ 8100 5500
Wire Wire Line
	8100 5500 8100 5600
Wire Wire Line
	8100 5100 8100 5000
Wire Wire Line
	7700 5100 7700 5000
Wire Wire Line
	7700 5000 8100 5000
Connection ~ 8100 5000
Wire Wire Line
	8100 5000 8100 4950
Wire Wire Line
	8100 4650 8100 4500
Text Label 8100 4500 0    50   ~ 0
VBatt
Wire Wire Line
	8100 5000 8300 5000
Text Label 8300 5000 0    50   ~ 0
P0.31
$Comp
L E73:SW_PUSH SW4
U 1 1
P 9900 2700
F 0 "SW4" H 10050 2810 50  0000 C CNN
F 1 "RESET" H 9900 2620 50  0000 C CNN
F 2 "E73:SW_TACT_ALPS_SKQGABE010" H 9900 2700 60  0001 C CNN
F 3 "" H 9900 2700 60  0000 C CNN
	1    9900 2700
	1    0    0    -1  
$EndComp
$Comp
L power:GND #PWR028
U 1 1
P 10450 3000
F 0 "#PWR028" H 10450 2750 50  0001 C CNN
F 1 "GND" H 10450 2850 50  0000 C CNN
F 2 "" H 10450 3000 50  0001 C CNN
F 3 "" H 10450 3000 50  0001 C CNN
	1    10450 3000
	1    0    0    -1  
$EndComp
Wire Wire Line
	10450 2700 10450 3000
Wire Wire Line
	10200 2700 10450 2700
$Comp
L E73:SW_PUSH SW5
U 1 1
P 9900 3650
F 0 "SW5" H 10050 3760 50  0000 C CNN
F 1 "RESET" H 9900 3570 50  0000 C CNN
F 2 "E73:SW_TACT_ALPS_SKQGABE010" H 9900 3650 60  0001 C CNN
F 3 "" H 9900 3650 60  0000 C CNN
	1    9900 3650
	1    0    0    -1  
$EndComp
$Comp
L power:GND #PWR029
U 1 1
P 10450 3950
F 0 "#PWR029" H 10450 3700 50  0001 C CNN
F 1 "GND" H 10450 3800 50  0000 C CNN
F 2 "" H 10450 3950 50  0001 C CNN
F 3 "" H 10450 3950 50  0001 C CNN
	1    10450 3950
	1    0    0    -1  
$EndComp
Wire Wire Line
	10450 3650 10450 3950
Wire Wire Line
	10200 3650 10450 3650
Text Label 8850 2700 0    50   ~ 0
P0.09
Text Label 8850 3650 0    50   ~ 0
P0.10
$Comp
L E73:SW_PUSH SW1
U 1 1
P 7800 2700
F 0 "SW1" H 7950 2810 50  0000 C CNN
F 1 "RESET" H 7800 2620 50  0000 C CNN
F 2 "E73:SW_TACT_ALPS_SKQGABE010" H 7800 2700 60  0001 C CNN
F 3 "" H 7800 2700 60  0000 C CNN
	1    7800 2700
	1    0    0    -1  
$EndComp
$Comp
L power:GND #PWR024
U 1 1
P 8350 3000
F 0 "#PWR024" H 8350 2750 50  0001 C CNN
F 1 "GND" H 8350 2850 50  0000 C CNN
F 2 "" H 8350 3000 50  0001 C CNN
F 3 "" H 8350 3000 50  0001 C CNN
	1    8350 3000
	1    0    0    -1  
$EndComp
Wire Wire Line
	8350 2700 8350 3000
Wire Wire Line
	8100 2700 8350 2700
$Comp
L E73:SW_PUSH SW3
U 1 1
P 7800 3650
F 0 "SW3" H 7950 3760 50  0000 C CNN
F 1 "RESET" H 7800 3570 50  0000 C CNN
F 2 "E73:SW_TACT_ALPS_SKQGABE010" H 7800 3650 60  0001 C CNN
F 3 "" H 7800 3650 60  0000 C CNN
	1    7800 3650
	1    0    0    -1  
$EndComp
$Comp
L power:GND #PWR025
U 1 1
P 8350 3950
F 0 "#PWR025" H 8350 3700 50  0001 C CNN
F 1 "GND" H 8350 3800 50  0000 C CNN
F 2 "" H 8350 3950 50  0001 C CNN
F 3 "" H 8350 3950 50  0001 C CNN
	1    8350 3950
	1    0    0    -1  
$EndComp
Wire Wire Line
	8350 3650 8350 3950
Wire Wire Line
	8100 3650 8350 3650
Text Label 6750 2700 0    50   ~ 0
P0.19
Text Label 6750 3650 0    50   ~ 0
P0.18
Text Label 5250 2100 0    50   ~ 0
P0.18
$Comp
L Connector_Generic:Conn_01x02 J6
U 1 1
P 5900 3400
F 0 "J6" H 5980 3392 50  0000 L CNN
F 1 "Conn_01x02" H 5980 3301 50  0000 L CNN
F 2 "Connector_PinHeader_2.54mm:PinHeader_1x02_P2.54mm_Vertical" H 5900 3400 50  0001 C CNN
F 3 "~" H 5900 3400 50  0001 C CNN
	1    5900 3400
	1    0    0    -1  
$EndComp
$Comp
L power:GND #PWR030
U 1 1
P 5550 3600
F 0 "#PWR030" H 5550 3350 50  0001 C CNN
F 1 "GND" H 5555 3427 50  0000 C CNN
F 2 "" H 5550 3600 50  0001 C CNN
F 3 "" H 5550 3600 50  0001 C CNN
	1    5550 3600
	1    0    0    -1  
$EndComp
Wire Wire Line
	5700 3500 5550 3500
Wire Wire Line
	5550 3500 5550 3600
Text Label 4950 3300 0    50   ~ 0
VBatt
$Comp
L Switch:SW_SPDT SW6
U 1 1
P 5350 3300
F 0 "SW6" H 5350 3585 50  0000 C CNN
F 1 "SW_SPDT" H 5350 3494 50  0000 C CNN
F 2 "E73:SPDT_C128955" H 5350 3300 50  0001 C CNN
F 3 "" H 5350 3300 50  0001 C CNN
	1    5350 3300
	1    0    0    -1  
$EndComp
Wire Wire Line
	5700 3400 5550 3400
Wire Wire Line
	5150 3300 4950 3300
Wire Wire Line
	1250 2400 1250 2450
Connection ~ 1250 2400
Wire Wire Line
	8850 2700 9600 2700
Wire Wire Line
	6750 2700 7500 2700
Wire Wire Line
	6750 3650 7500 3650
Wire Wire Line
	8850 3650 9600 3650
$Comp
L Connector_Generic:Conn_01x01 J7
U 1 1
P 7550 750
F 0 "J7" H 7630 792 50  0000 L CNN
F 1 "Conn_01x01" H 7630 701 50  0000 L CNN
F 2 "MountingHole:MountingHole_3.5mm_Pad_Via" H 7550 750 50  0001 C CNN
F 3 "~" H 7550 750 50  0001 C CNN
	1    7550 750 
	1    0    0    -1  
$EndComp
$Comp
L Connector_Generic:Conn_01x01 J8
U 1 1
P 7550 1000
F 0 "J8" H 7630 1042 50  0000 L CNN
F 1 "Conn_01x01" H 7630 951 50  0000 L CNN
F 2 "MountingHole:MountingHole_3.5mm_Pad_Via" H 7550 1000 50  0001 C CNN
F 3 "~" H 7550 1000 50  0001 C CNN
	1    7550 1000
	1    0    0    -1  
$EndComp
$Comp
L Connector_Generic:Conn_01x01 J9
U 1 1
P 7550 1200
F 0 "J9" H 7630 1242 50  0000 L CNN
F 1 "Conn_01x01" H 7630 1151 50  0000 L CNN
F 2 "MountingHole:MountingHole_3.5mm_Pad_Via" H 7550 1200 50  0001 C CNN
F 3 "~" H 7550 1200 50  0001 C CNN
	1    7550 1200
	1    0    0    -1  
$EndComp
$Comp
L Connector_Generic:Conn_01x01 J10
U 1 1
P 7550 1400
F 0 "J10" H 7630 1442 50  0000 L CNN
F 1 "Conn_01x01" H 7630 1351 50  0000 L CNN
F 2 "MountingHole:MountingHole_3.5mm_Pad_Via" H 7550 1400 50  0001 C CNN
F 3 "~" H 7550 1400 50  0001 C CNN
	1    7550 1400
	1    0    0    -1  
$EndComp
NoConn ~ 7350 1400
NoConn ~ 7350 1200
NoConn ~ 7350 1000
NoConn ~ 7350 750 
$EndSCHEMATC
